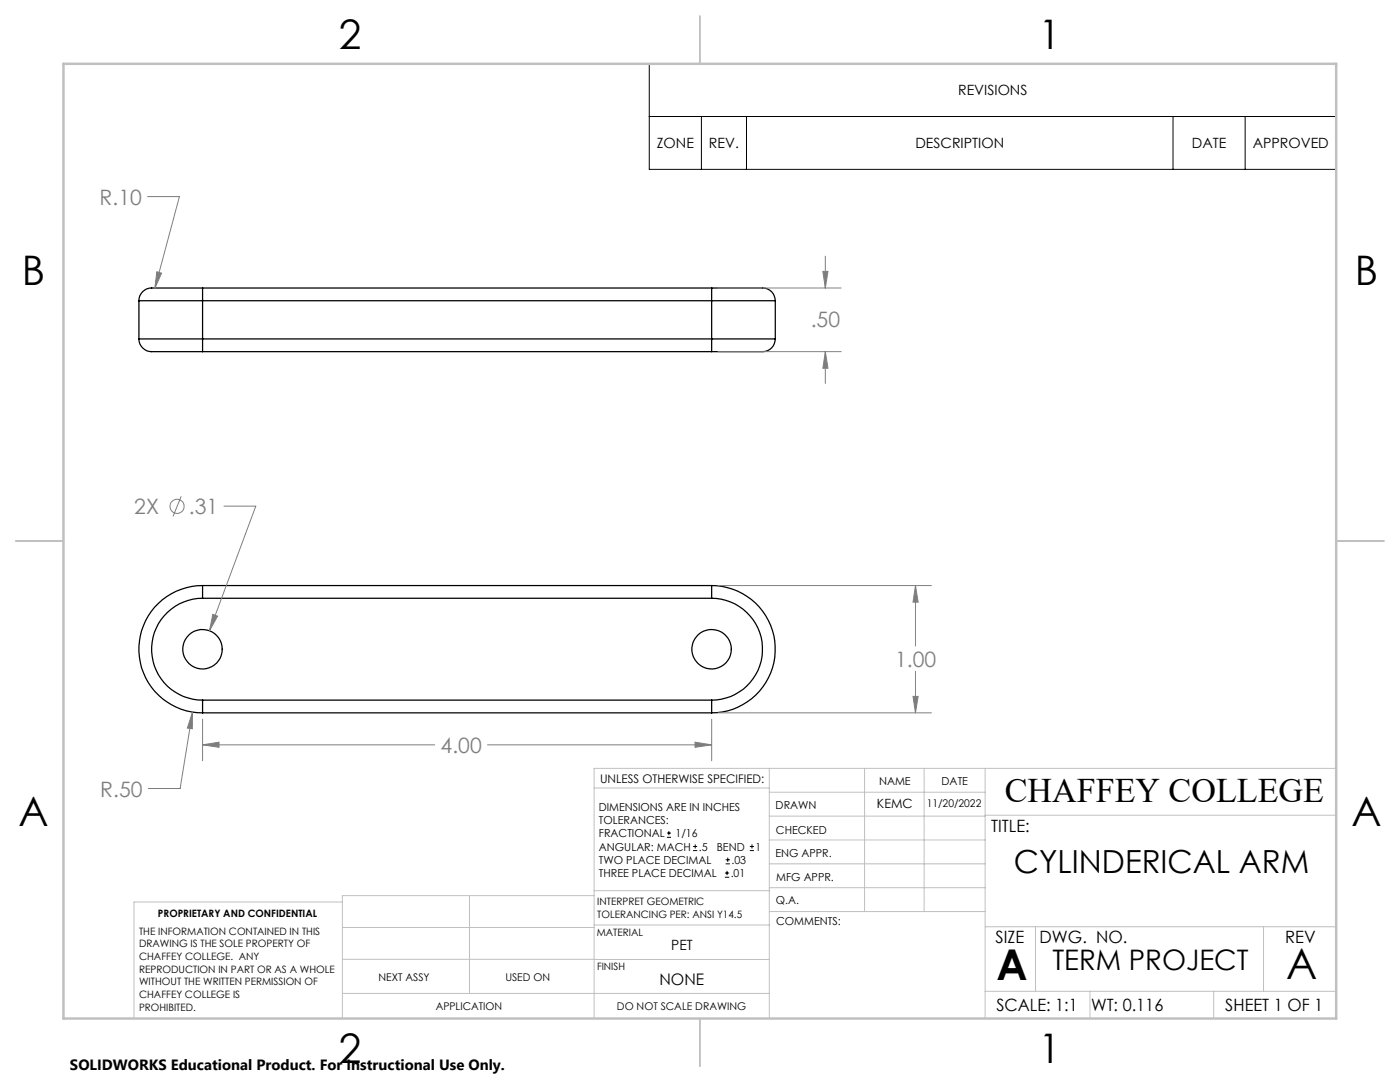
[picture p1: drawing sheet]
<svg xmlns="http://www.w3.org/2000/svg" width="279mm" height="216mm" viewBox="0 0 279 216" stroke-linecap="round" stroke-linejoin="round" font-family="sans-serif">
<g fill="none" stroke="#000" stroke-width=".25">
<path d="M40.4 57.5h-8.8a5.2 5.2 0 0 0-2.7 .4 2.53 2.53 0 0 0-1.2 2.1M40.4 57.5v2.5M40.4 57.5h101.6M142 57.5h2.9a54.7 54.7 0 0 1 8.2 .1 2.55 2.55 0 0 1 1.6 2.4M142 57.5v2.5M27.7 67.6a2.74 2.74 0 0 0 3.5 2.6h9.2M27.7 60h12.7M27.7 67.6h12.7M27.7 60v7.6M40.4 67.6v2.6M40.4 60h101.6M40.4 67.6h101.6"/>
<path d="M40.4 60v7.6M40.4 70.2h101.6M142 67.6v2.6M142 60h12.7M142 67.6h12.7M142 60v7.6M154.7 67.6a2.77 2.77 0 0 1-3.4 2.6h-9.3M154.7 60v7.6M40.4 119.4a10.2 10.2 0 0 0-10.1 10.1 10.2 10.2 0 0 0 10.1 10.2M40.4 116.8a12.7 12.7 0 0 0-12.7 12.7 12.7 12.7 0 0 0 12.7 12.7M40.4 116.8v2.6M40.4 119.4h101.6"/>
<path d="M40.4 116.8h101.6M142 119.4a10.2 10.2 0 0 1 10.2 10.1 10.2 10.2 0 0 1-10.2 10.2M142 116.8v2.6M142 116.8a12.7 12.7 0 0 1 12.7 12.7 12.7 12.7 0 0 1-12.7 12.7M40.4 139.7v2.5M40.4 139.7h101.6M142 139.7v2.5M40.4 142.2h101.6"/>
<circle cx="40.4" cy="129.5" r="3.9"/>
<circle cx="142" cy="129.5" r="3.9"/>
</g>
<g fill="none" stroke="#808080" stroke-width=".2">
<path d="M29.5 39.2h6.3l-4.9 18.3M31.3 54.2l.9 .3-1.3 3zM143.3 57.5h24.6M164.2 54.2h1l-.5 3.3zM164.7 51.1v6.4M143.3 70.2h24.6M164.7 70.2l.5 3.3h-1zM164.7 70.2v6.3M36.2 99l-1.7 4M44.7 101h6.3l-9.2 24.9M143.3 116.8h42.6M182.7 116.8l.5 3.4h-1z"/>
<path d="M182.7 116.8v12.1M42.5 122.6l.9 .3-1.6 3zM182.2 139h1l-.5 3.2zM182.7 133.9v8.3M38.4 142.1v3.3l-1-.1zM38.4 142.1l-2.5 15.2h-6.3M40.4 148.6l3.3-.5v1zM40.4 143.5v8.3M40.4 148.6h46.3M97.3 148.6h44.7M138.7 148.1l3.3 .5-3.3 .5zM142 143.5v8.3"/>
<path d="M143.3 142.2h42.6"/>
<circle cx="35.3" cy="101" r="1.41"/>
</g>
<g fill="none" stroke="#000" stroke-width=".2">
<path d="M129.6 12.7h137.1v21.1h-137.1zM129.6 23.2h137.1M140 23.2v10.6M149 23.2v10.6M234.1 23.2v10.6M248.5 23.2v10.6M133.1 167.1h.8M133.1 166.2h.8M133.5 165.8v.9M138.3 169.7h.8M138.3 168.9h.8M138.7 168.5v.8"/>
<path d="M144.7 175h.8M144.7 174.2h.8M144.8 172.4h.9M144.8 171.6h.9M145.1 173.8v.8M145.2 171.1v.9M149.6 169.7h.9M149.6 168.9h.9M150.1 168.5v.8"/>
</g>
<g fill="none" stroke="#c0c0c0" stroke-width=".2">
<path d="M118.6 157.2h34.9M153.5 153.3v49.9M153.5 158.1h43.1M172.5 153.3v28.6M184.4 153.3v28.6M196.6 153.3v49.9M266.7 153.3h-148.1v49.9M68.3 180h-41.6v23.2M93.7 178.7v19.5M118.6 178.7h-50.3v24.5M118.6 177.7h35M153.5 167.6h43.1"/>
<path d="M153.5 162.8h43.1M153.5 172.4h43.1M153.5 177.1h43.1M196.6 162.7h70.1M68.3 198.2h85.2M68.3 191.4l85.2 .1M68.3 185.1h50.3M118.6 184.6h35M153.6 181.9h43M196.6 197.8h70.1M196.6 184.9h70.1M206.7 184.9v12.9"/>
<path d="M217.5 197.8v5.4M242.2 197.8v5.4M252.2 184.9v12.9"/>
</g>
<path d="M139.7 3.2v9.5M3.1 107.9h9.6M266.7 107.9h9.5M139.7 203.2v9.6" fill="none" stroke="#c0c0c0" stroke-width=".25"/>
<path d="M12.7 12.7h254v190.5h-254z" fill="none" stroke="#c0c0c0" stroke-width=".5"/>
<path d="M42.5 122.6l-.7 3.3 1.6-3zM40.4 148.6l3.3-.5v1zM138.7 148.1l3.3 .5-3.3 .5zM182.7 116.8l.5 3.4h-1zM182.2 139h1l-.5 3.2zM38.4 142.1l-1 3.2 1 .1zM31.3 54.2l-.4 3.3 1.3-3zM164.2 54.2h1l-.5 3.3zM164.7 70.2l.5 3.3h-1z" fill="#808080"/>
<g font-size="8.5">
<text x="198.9" y="195.5">A</text>
<text x="256.7" y="195.4">A</text>
</g>
<g font-size="8.1">
<text x="67.6" y="9.7">2</text>
<text x="207.3" y="9.7">1</text>
<text x="4.4" y="57">B</text>
<text x="270.4" y="57">B</text>
<text x="3.7" y="164.9">A</text>
<text x="269.7" y="164.9">A</text>
<text x="67.6" y="212.2">2</text>
<text x="207.3" y="212.2">1</text>
</g>
<text font-size="6.9" x="200.5" y="160.1">CHAFFEY COLLEGE</text>
<text font-size="6.3" x="202.3" y="174.2">CYLINDERICAL ARM</text>
<text font-size="5.6" x="210" y="193.5">TERM PROJECT</text>
<g font-size="4.2" fill="#808080">
<text x="19.9" y="40.8">R.10</text>
<text x="161.8" y="65.3">.50</text>
<text x="26.8" y="102.6">2X</text>
<text x="37.7" y="102.6">.31</text>
<text x="178.6" y="133">1.00</text>
<text x="87.9" y="150.2">4.00</text>
<text x="20" y="158.9">R.50</text>
</g>
<g font-size="3.4">
<text x="197.8" y="166">TITLE:</text>
<text x="198.7" y="188.1">SIZE</text>
<text x="207.5" y="188.1">DWG. NO.</text>
<text x="256.5" y="188.2">REV</text>
<text x="198.8" y="201.7">SCALE: 1:1</text>
<text x="217.7" y="201.8">WT: 0.116</text>
<text x="244.5" y="201.7">SHEET 1 OF 1</text>
</g>
<text font-size="3.2" x="131.6" y="196.6">NONE</text>
<text font-size="3" x="14" y="213.5">SOLIDWORKS Educational Product. For Instructional Use Only.</text>
<g font-size="2.8">
<text x="191.2" y="19">REVISIONS</text>
<text x="131.1" y="29.6">ZONE</text>
<text x="141.5" y="29.6">REV.</text>
<text x="182.7" y="29.6">DESCRIPTION</text>
<text x="237.9" y="29.6">DATE</text>
<text x="250" y="29.6">APPROVED</text>
<text x="134" y="189.5">PET</text>
</g>
<text font-size="2.5" x="175" y="161.3">KEMC</text>
<text font-size="2.4" x="119.8" y="156.2">UNLESS OTHERWISE SPECIFIED:</text>
<g font-size="2.2">
<text x="119.5" y="161.8">DIMENSIONS ARE IN INCHES</text>
<text x="154.8" y="161.4">DRAWN</text>
<text x="175.4" y="156.6">NAME</text>
<text x="187.9" y="156.7">DATE</text>
<text x="119.5" y="164.4">TOLERANCES:</text>
<text x="119.5" y="167.1">FRACTIONAL</text>
<text x="134.8" y="167.1">1/16</text>
<text x="154.9" y="166.3">CHECKED</text>
<text x="119.5" y="172.4">TWO PLACE DECIMAL</text>
<text x="119.5" y="169.7">ANGULAR: MACH</text>
<text x="139.5" y="169.7">.5</text>
<text x="143" y="169.7">BEND</text>
<text x="146" y="172.4">.03</text>
<text x="150.8" y="169.7">1</text>
<text x="154.8" y="171">ENG APPR.</text>
<text x="119.5" y="175">THREE PLACE DECIMAL</text>
<text x="145.8" y="175">.01</text>
<text x="154.9" y="175.7">MFG APPR.</text>
<text x="154.9" y="180.4">Q.A.</text>
<text x="154.9" y="184.6">COMMENTS:</text>
</g>
<g font-size="2.1">
<text x="185" y="160.9">11/20/2022</text>
<text x="75.5" y="195.7">NEXT ASSY</text>
<text x="100.9" y="195.7">USED ON</text>
<text x="86.9" y="201.5">APPLICATION</text>
<text x="123.1" y="201.6">DO NOT SCALE DRAWING</text>
</g>
<g font-size="2">
<text x="31.5" y="182.9">PROPRIETARY AND CONFIDENTIAL</text>
<text x="119.2" y="180.6">INTERPRET GEOMETRIC</text>
<text x="119.2" y="183.1">TOLERANCING PER: ANSI Y14.5</text>
<text x="27.8" y="186.5">THE INFORMATION CONTAINED IN THIS</text>
<text x="27.8" y="189">DRAWING IS THE SOLE PROPERTY OF</text>
<text x="27.8" y="191.6">CHAFFEY COLLEGE. ANY</text>
<text x="119.1" y="186.7">MATERIAL</text>
<text x="27.8" y="194.1">REPRODUCTION IN PART OR AS A WHOLE</text>
<text x="27.8" y="196.6">WITHOUT THE WRITTEN PERMISSION OF</text>
<text x="119.1" y="193.5">FINISH</text>
<text x="27.8" y="199.1">CHAFFEY COLLEGE IS</text>
<text x="27.8" y="201.7">PROHIBITED.</text>
</g>
</svg>
